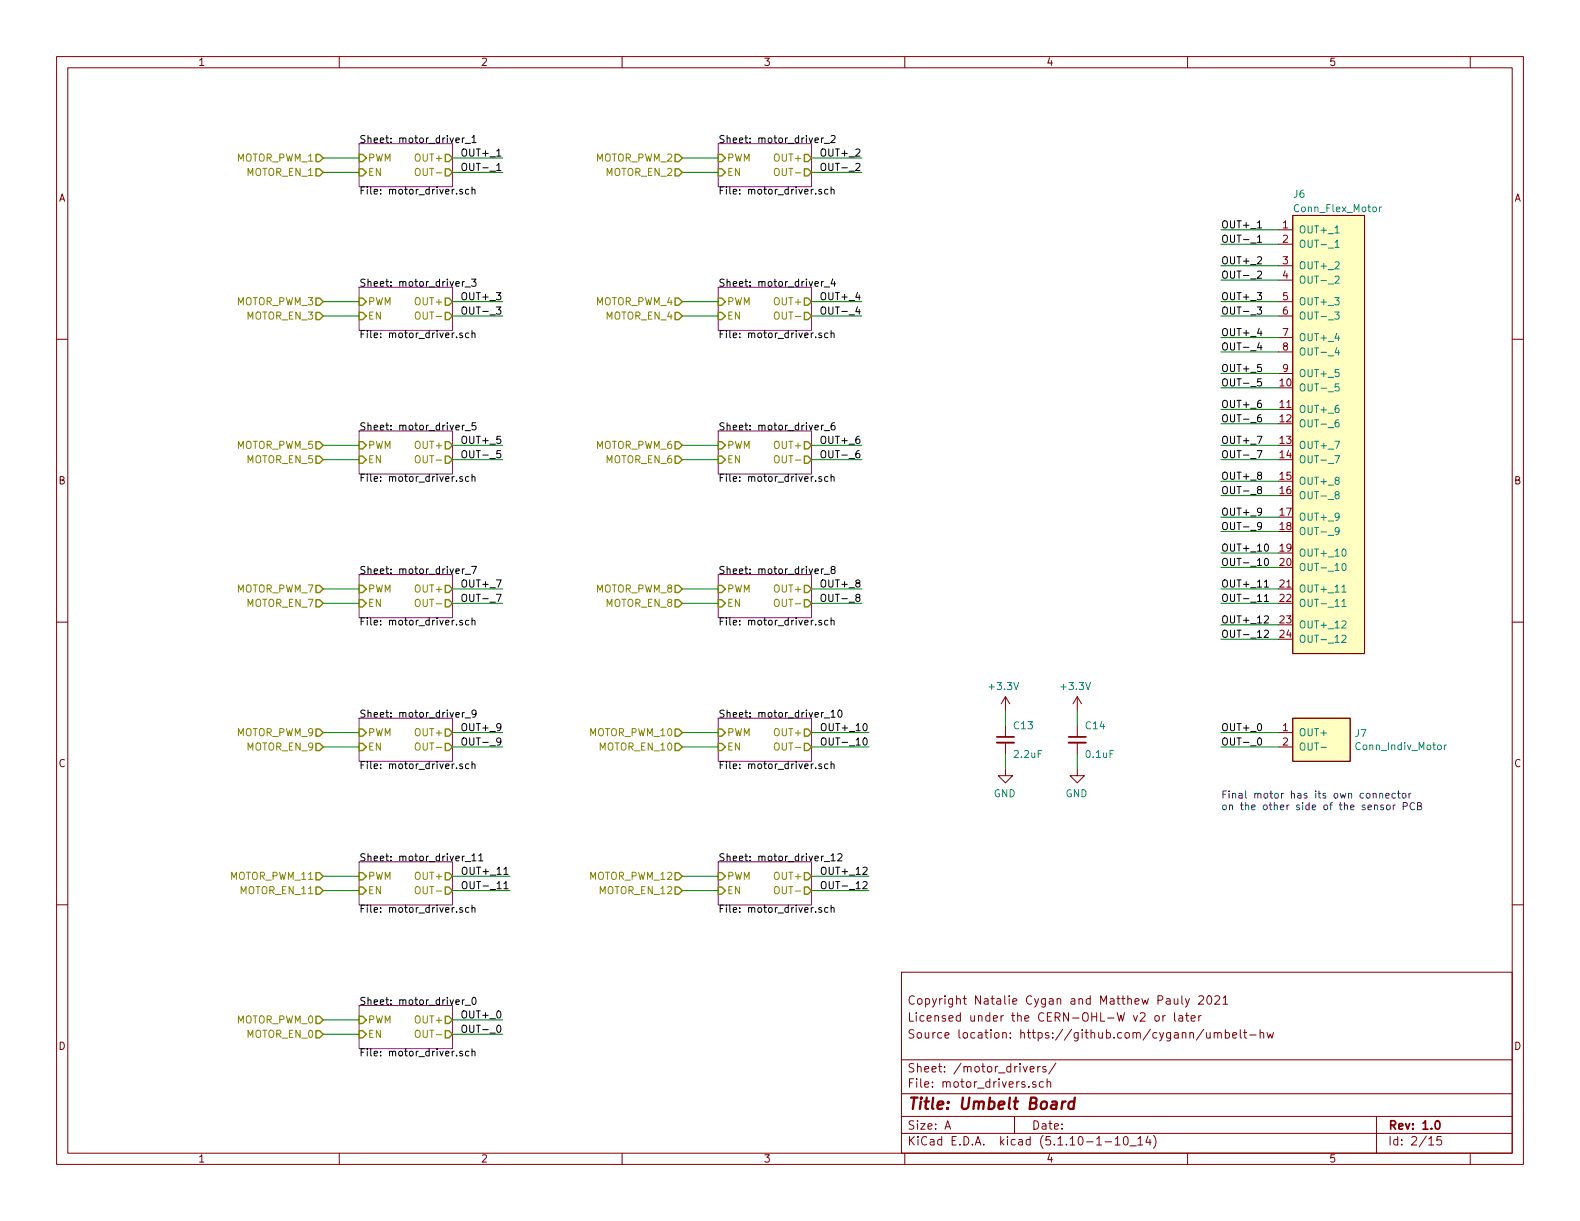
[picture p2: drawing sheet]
EESchema Schematic File Version 4
EELAYER 30 0
EELAYER END
$Descr A 11000 8500
encoding utf-8
Sheet 2 15
Title "Umbelt Board"
Date ""
Rev "1.0"
Comp ""
Comment1 "Source location: https://github.com/cygann/umbelt-hw"
Comment2 "Licensed under the CERN-OHL-W v2 or later"
Comment3 "Copyright Natalie Cygan and Matthew Pauly 2021"
Comment4 ""
$EndDescr
Text HLabel 2250 1100 0    50   Input ~ 0
MOTOR_PWM_1
Text HLabel 2250 1200 0    50   Input ~ 0
MOTOR_EN_1
Text Notes 8500 5650 0    50   ~ 0
Final motor has its own connector\non the other side of the sensor PCB
$Sheet
S 2500 1000 650  300 
U 61246CE4
F0 "motor_driver_1" 50
F1 "motor_driver.sch" 50
F2 "PWM" I L 2500 1100 50 
F3 "EN" I L 2500 1200 50 
F4 "OUT-" O R 3150 1200 50 
F5 "OUT+" O R 3150 1100 50 
$EndSheet
Wire Wire Line
	2250 1100 2500 1100
Wire Wire Line
	2250 1200 2500 1200
Text Label 3500 1100 2    50   ~ 0
OUT+_1
Text Label 3500 1200 2    50   ~ 0
OUT-_1
Wire Wire Line
	3150 1100 3500 1100
Wire Wire Line
	3150 1200 3500 1200
$Comp
L umbelt-board:Conn_Flex_Motor J6
U 1 1
P 9000 1500
F 0 "J6" H 9000 1650 50  0000 L CNN
F 1 "Conn_Flex_Motor" H 9000 1550 50  0000 L CNN
F 2 "umbelt-board:Conn_Flex_Motor" H 9000 1500 50  0001 C CNN
F 3 "" H 9000 1500 50  0001 C CNN
	1    9000 1500
	1    0    0    -1  
$EndComp
Text HLabel 4750 1100 0    50   Input ~ 0
MOTOR_PWM_2
Text HLabel 4750 1200 0    50   Input ~ 0
MOTOR_EN_2
$Sheet
S 5000 1000 650  300 
U 61269CD2
F0 "motor_driver_2" 50
F1 "motor_driver.sch" 50
F2 "PWM" I L 5000 1100 50 
F3 "EN" I L 5000 1200 50 
F4 "OUT-" O R 5650 1200 50 
F5 "OUT+" O R 5650 1100 50 
$EndSheet
Wire Wire Line
	4750 1100 5000 1100
Wire Wire Line
	4750 1200 5000 1200
Text Label 6000 1100 2    50   ~ 0
OUT+_2
Text Label 6000 1200 2    50   ~ 0
OUT-_2
Wire Wire Line
	5650 1100 6000 1100
Wire Wire Line
	5650 1200 6000 1200
Text HLabel 2250 2100 0    50   Input ~ 0
MOTOR_PWM_3
Text HLabel 2250 2200 0    50   Input ~ 0
MOTOR_EN_3
$Sheet
S 2500 2000 650  300 
U 6126B23B
F0 "motor_driver_3" 50
F1 "motor_driver.sch" 50
F2 "PWM" I L 2500 2100 50 
F3 "EN" I L 2500 2200 50 
F4 "OUT-" O R 3150 2200 50 
F5 "OUT+" O R 3150 2100 50 
$EndSheet
Wire Wire Line
	2250 2100 2500 2100
Wire Wire Line
	2250 2200 2500 2200
Text Label 3500 2100 2    50   ~ 0
OUT+_3
Text Label 3500 2200 2    50   ~ 0
OUT-_3
Wire Wire Line
	3150 2100 3500 2100
Wire Wire Line
	3150 2200 3500 2200
Text HLabel 4750 2100 0    50   Input ~ 0
MOTOR_PWM_4
Text HLabel 4750 2200 0    50   Input ~ 0
MOTOR_EN_4
$Sheet
S 5000 2000 650  300 
U 6126B249
F0 "motor_driver_4" 50
F1 "motor_driver.sch" 50
F2 "PWM" I L 5000 2100 50 
F3 "EN" I L 5000 2200 50 
F4 "OUT-" O R 5650 2200 50 
F5 "OUT+" O R 5650 2100 50 
$EndSheet
Wire Wire Line
	4750 2100 5000 2100
Wire Wire Line
	4750 2200 5000 2200
Text Label 6000 2100 2    50   ~ 0
OUT+_4
Text Label 6000 2200 2    50   ~ 0
OUT-_4
Wire Wire Line
	5650 2100 6000 2100
Wire Wire Line
	5650 2200 6000 2200
Text HLabel 2250 3200 0    50   Input ~ 0
MOTOR_EN_5
$Sheet
S 2500 3000 650  300 
U 6126CDB0
F0 "motor_driver_5" 50
F1 "motor_driver.sch" 50
F2 "PWM" I L 2500 3100 50 
F3 "EN" I L 2500 3200 50 
F4 "OUT-" O R 3150 3200 50 
F5 "OUT+" O R 3150 3100 50 
$EndSheet
Wire Wire Line
	2250 3200 2500 3200
Text Label 3500 3200 2    50   ~ 0
OUT-_5
Wire Wire Line
	3150 3200 3500 3200
$Sheet
S 5000 3000 650  300 
U 6126CDBA
F0 "motor_driver_6" 50
F1 "motor_driver.sch" 50
F2 "PWM" I L 5000 3100 50 
F3 "EN" I L 5000 3200 50 
F4 "OUT-" O R 5650 3200 50 
F5 "OUT+" O R 5650 3100 50 
$EndSheet
Wire Wire Line
	4750 3200 5000 3200
Text Label 6000 3200 2    50   ~ 0
OUT-_6
Wire Wire Line
	5650 3200 6000 3200
Text HLabel 2250 4100 0    50   Input ~ 0
MOTOR_PWM_7
Text HLabel 2250 4200 0    50   Input ~ 0
MOTOR_EN_7
$Sheet
S 2500 4000 650  300 
U 6126CDC5
F0 "motor_driver_7" 50
F1 "motor_driver.sch" 50
F2 "PWM" I L 2500 4100 50 
F3 "EN" I L 2500 4200 50 
F4 "OUT-" O R 3150 4200 50 
F5 "OUT+" O R 3150 4100 50 
$EndSheet
Wire Wire Line
	2250 4100 2500 4100
Wire Wire Line
	2250 4200 2500 4200
Text Label 3500 4100 2    50   ~ 0
OUT+_7
Text Label 3500 4200 2    50   ~ 0
OUT-_7
Wire Wire Line
	3150 4100 3500 4100
Wire Wire Line
	3150 4200 3500 4200
Text HLabel 4750 4100 0    50   Input ~ 0
MOTOR_PWM_8
Text HLabel 4750 4200 0    50   Input ~ 0
MOTOR_EN_8
$Sheet
S 5000 4000 650  300 
U 6126CDD3
F0 "motor_driver_8" 50
F1 "motor_driver.sch" 50
F2 "PWM" I L 5000 4100 50 
F3 "EN" I L 5000 4200 50 
F4 "OUT-" O R 5650 4200 50 
F5 "OUT+" O R 5650 4100 50 
$EndSheet
Wire Wire Line
	4750 4100 5000 4100
Wire Wire Line
	4750 4200 5000 4200
Text Label 6000 4100 2    50   ~ 0
OUT+_8
Text Label 6000 4200 2    50   ~ 0
OUT-_8
Wire Wire Line
	5650 4100 6000 4100
Wire Wire Line
	5650 4200 6000 4200
Text HLabel 2250 5200 0    50   Input ~ 0
MOTOR_EN_9
$Sheet
S 2500 5000 650  300 
U 6126E6BC
F0 "motor_driver_9" 50
F1 "motor_driver.sch" 50
F2 "PWM" I L 2500 5100 50 
F3 "EN" I L 2500 5200 50 
F4 "OUT-" O R 3150 5200 50 
F5 "OUT+" O R 3150 5100 50 
$EndSheet
Wire Wire Line
	2250 5200 2500 5200
Text Label 3500 5200 2    50   ~ 0
OUT-_9
Wire Wire Line
	3150 5200 3500 5200
Text HLabel 4750 5200 0    50   Input ~ 0
MOTOR_EN_10
$Sheet
S 5000 5000 650  300 
U 6126E6C6
F0 "motor_driver_10" 50
F1 "motor_driver.sch" 50
F2 "PWM" I L 5000 5100 50 
F3 "EN" I L 5000 5200 50 
F4 "OUT-" O R 5650 5200 50 
F5 "OUT+" O R 5650 5100 50 
$EndSheet
Wire Wire Line
	4750 5200 5000 5200
Text Label 6050 5200 2    50   ~ 0
OUT-_10
Text HLabel 2250 6100 0    50   Input ~ 0
MOTOR_PWM_11
Text HLabel 2250 6200 0    50   Input ~ 0
MOTOR_EN_11
$Sheet
S 2500 6000 650  300 
U 6126E6D1
F0 "motor_driver_11" 50
F1 "motor_driver.sch" 50
F2 "PWM" I L 2500 6100 50 
F3 "EN" I L 2500 6200 50 
F4 "OUT-" O R 3150 6200 50 
F5 "OUT+" O R 3150 6100 50 
$EndSheet
Wire Wire Line
	2250 6100 2500 6100
Wire Wire Line
	2250 6200 2500 6200
Text Label 3550 6100 2    50   ~ 0
OUT+_11
Text Label 3550 6200 2    50   ~ 0
OUT-_11
Wire Wire Line
	3150 6100 3550 6100
Wire Wire Line
	3150 6200 3550 6200
Text HLabel 4750 6100 0    50   Input ~ 0
MOTOR_PWM_12
Text HLabel 4750 6200 0    50   Input ~ 0
MOTOR_EN_12
$Sheet
S 5000 6000 650  300 
U 6126E6DF
F0 "motor_driver_12" 50
F1 "motor_driver.sch" 50
F2 "PWM" I L 5000 6100 50 
F3 "EN" I L 5000 6200 50 
F4 "OUT-" O R 5650 6200 50 
F5 "OUT+" O R 5650 6100 50 
$EndSheet
Wire Wire Line
	4750 6100 5000 6100
Wire Wire Line
	4750 6200 5000 6200
Text Label 6050 6100 2    50   ~ 0
OUT+_12
Text Label 6050 6200 2    50   ~ 0
OUT-_12
Wire Wire Line
	5650 6100 6050 6100
Wire Wire Line
	5650 6200 6050 6200
Text HLabel 2250 7100 0    50   Input ~ 0
MOTOR_PWM_0
Text HLabel 2250 7200 0    50   Input ~ 0
MOTOR_EN_0
$Sheet
S 2500 7000 650  300 
U 6126FBE6
F0 "motor_driver_0" 50
F1 "motor_driver.sch" 50
F2 "PWM" I L 2500 7100 50 
F3 "EN" I L 2500 7200 50 
F4 "OUT-" O R 3150 7200 50 
F5 "OUT+" O R 3150 7100 50 
$EndSheet
Wire Wire Line
	2250 7100 2500 7100
Wire Wire Line
	2250 7200 2500 7200
Text Label 3500 7100 2    50   ~ 0
OUT+_0
Text Label 3500 7200 2    50   ~ 0
OUT-_0
Wire Wire Line
	3150 7100 3500 7100
Wire Wire Line
	3150 7200 3500 7200
Text HLabel 2250 3100 0    50   Input ~ 0
MOTOR_PWM_5
Wire Wire Line
	2250 3100 2500 3100
Text HLabel 4750 3100 0    50   Input ~ 0
MOTOR_PWM_6
Wire Wire Line
	4750 3100 5000 3100
Text HLabel 2250 5100 0    50   Input ~ 0
MOTOR_PWM_9
Wire Wire Line
	2250 5100 2500 5100
Text HLabel 4750 5100 0    50   Input ~ 0
MOTOR_PWM_10
Wire Wire Line
	4750 5100 5000 5100
Text Label 3500 3100 2    50   ~ 0
OUT+_5
Wire Wire Line
	3150 3100 3500 3100
Text Label 6000 3100 2    50   ~ 0
OUT+_6
Wire Wire Line
	5650 3100 6000 3100
Text Label 6050 5100 2    50   ~ 0
OUT+_10
Text HLabel 4750 3200 0    50   Input ~ 0
MOTOR_EN_6
Text Label 3500 5100 2    50   ~ 0
OUT+_9
Wire Wire Line
	3150 5100 3500 5100
Wire Wire Line
	5650 5100 6050 5100
Wire Wire Line
	5650 5200 6050 5200
$Comp
L umbelt-board:Conn_Indiv_Motor J7
U 1 1
P 9200 5150
F 0 "J7" H 9428 5196 50  0000 L CNN
F 1 "Conn_Indiv_Motor" H 9428 5105 50  0000 L CNN
F 2 "umbelt-board:Conn_Indiv_Motor" H 9200 5150 50  0001 C CNN
F 3 "" H 9200 5150 50  0001 C CNN
	1    9200 5150
	1    0    0    -1  
$EndComp
Text Label 8500 1600 0    50   ~ 0
OUT+_1
Text Label 8500 1700 0    50   ~ 0
OUT-_1
Text Label 8500 1850 0    50   ~ 0
OUT+_2
Text Label 8500 1950 0    50   ~ 0
OUT-_2
Text Label 8500 2350 0    50   ~ 0
OUT+_4
Text Label 8500 2450 0    50   ~ 0
OUT-_4
Text Label 8500 2950 0    50   ~ 0
OUT-_6
Text Label 8500 3350 0    50   ~ 0
OUT+_8
Text Label 8500 3450 0    50   ~ 0
OUT-_8
Text Label 8500 3950 0    50   ~ 0
OUT-_10
Text Label 8500 4350 0    50   ~ 0
OUT+_12
Text Label 8500 4450 0    50   ~ 0
OUT-_12
Wire Wire Line
	8900 4350 8500 4350
Wire Wire Line
	8900 4450 8500 4450
Text Label 8500 2850 0    50   ~ 0
OUT+_6
Text Label 8500 3850 0    50   ~ 0
OUT+_10
Wire Wire Line
	8900 3850 8500 3850
Wire Wire Line
	8900 3950 8500 3950
Text Label 8500 2100 0    50   ~ 0
OUT+_3
Text Label 8500 2200 0    50   ~ 0
OUT-_3
Text Label 8500 2700 0    50   ~ 0
OUT-_5
Text Label 8500 3100 0    50   ~ 0
OUT+_7
Text Label 8500 3200 0    50   ~ 0
OUT-_7
Text Label 8500 3700 0    50   ~ 0
OUT-_9
Text Label 8500 4100 0    50   ~ 0
OUT+_11
Text Label 8500 4200 0    50   ~ 0
OUT-_11
Wire Wire Line
	8900 4100 8500 4100
Wire Wire Line
	8900 4200 8500 4200
Text Label 8500 5100 0    50   ~ 0
OUT+_0
Text Label 8500 5200 0    50   ~ 0
OUT-_0
Text Label 8500 2600 0    50   ~ 0
OUT+_5
Text Label 8500 3600 0    50   ~ 0
OUT+_9
Wire Wire Line
	8500 5100 8900 5100
Wire Wire Line
	8500 5200 8900 5200
Wire Wire Line
	8500 3600 8900 3600
Wire Wire Line
	8500 3700 8900 3700
Wire Wire Line
	8500 3350 8900 3350
Wire Wire Line
	8500 3450 8900 3450
Wire Wire Line
	8500 3200 8900 3200
Wire Wire Line
	8500 3100 8900 3100
Wire Wire Line
	8500 2950 8900 2950
Wire Wire Line
	8500 2850 8900 2850
Wire Wire Line
	8500 2700 8900 2700
Wire Wire Line
	8500 2600 8900 2600
Wire Wire Line
	8500 2450 8900 2450
Wire Wire Line
	8500 2350 8900 2350
Wire Wire Line
	8500 2200 8900 2200
Wire Wire Line
	8500 2100 8900 2100
Wire Wire Line
	8500 1950 8900 1950
Wire Wire Line
	8500 1850 8900 1850
Wire Wire Line
	8500 1700 8900 1700
Wire Wire Line
	8500 1600 8900 1600
$Comp
L Device:C_Small C?
U 1 1
P 7500 5150
AR Path="/618123C1" Ref="C?"  Part="1" 
AR Path="/61236087/618123C1" Ref="C14"  Part="1" 
F 0 "C14" H 7550 5250 50  0000 L CNN
F 1 "0.1uF" H 7550 5050 50  0000 L CNN
F 2 "Capacitor_SMD:C_0603_1608Metric" H 7500 5150 50  0001 C CNN
F 3 "~" H 7500 5150 50  0001 C CNN
	1    7500 5150
	1    0    0    -1  
$EndComp
$Comp
L power:+3.3V #PWR?
U 1 1
P 7500 4950
AR Path="/6181702D" Ref="#PWR?"  Part="1" 
AR Path="/61236087/6181702D" Ref="#PWR058"  Part="1" 
F 0 "#PWR058" H 7500 4800 50  0001 C CNN
F 1 "+3.3V" H 7515 5123 50  0000 C CNN
F 2 "" H 7500 4950 50  0001 C CNN
F 3 "" H 7500 4950 50  0001 C CNN
	1    7500 4950
	-1   0    0    -1  
$EndComp
$Comp
L power:GND #PWR?
U 1 1
P 7500 5350
AR Path="/61817033" Ref="#PWR?"  Part="1" 
AR Path="/61236087/61817033" Ref="#PWR060"  Part="1" 
F 0 "#PWR060" H 7500 5100 50  0001 C CNN
F 1 "GND" H 7505 5177 50  0000 C CNN
F 2 "" H 7500 5350 50  0001 C CNN
F 3 "" H 7500 5350 50  0001 C CNN
	1    7500 5350
	-1   0    0    -1  
$EndComp
Wire Wire Line
	7500 5350 7500 5250
Wire Wire Line
	7500 5050 7500 4950
$Comp
L Device:C_Small C?
U 1 1
P 7000 5150
AR Path="/6183611F" Ref="C?"  Part="1" 
AR Path="/61236087/6183611F" Ref="C13"  Part="1" 
F 0 "C13" H 7050 5250 50  0000 L CNN
F 1 "2.2uF" H 7050 5050 50  0000 L CNN
F 2 "Capacitor_SMD:C_0603_1608Metric" H 7000 5150 50  0001 C CNN
F 3 "~" H 7000 5150 50  0001 C CNN
	1    7000 5150
	1    0    0    -1  
$EndComp
$Comp
L power:+3.3V #PWR?
U 1 1
P 7000 4950
AR Path="/61836125" Ref="#PWR?"  Part="1" 
AR Path="/61236087/61836125" Ref="#PWR057"  Part="1" 
F 0 "#PWR057" H 7000 4800 50  0001 C CNN
F 1 "+3.3V" H 7015 5123 50  0000 C CNN
F 2 "" H 7000 4950 50  0001 C CNN
F 3 "" H 7000 4950 50  0001 C CNN
	1    7000 4950
	-1   0    0    -1  
$EndComp
$Comp
L power:GND #PWR?
U 1 1
P 7000 5350
AR Path="/6183612B" Ref="#PWR?"  Part="1" 
AR Path="/61236087/6183612B" Ref="#PWR059"  Part="1" 
F 0 "#PWR059" H 7000 5100 50  0001 C CNN
F 1 "GND" H 7005 5177 50  0000 C CNN
F 2 "" H 7000 5350 50  0001 C CNN
F 3 "" H 7000 5350 50  0001 C CNN
	1    7000 5350
	-1   0    0    -1  
$EndComp
Wire Wire Line
	7000 5350 7000 5250
Wire Wire Line
	7000 5050 7000 4950
$EndSCHEMATC
